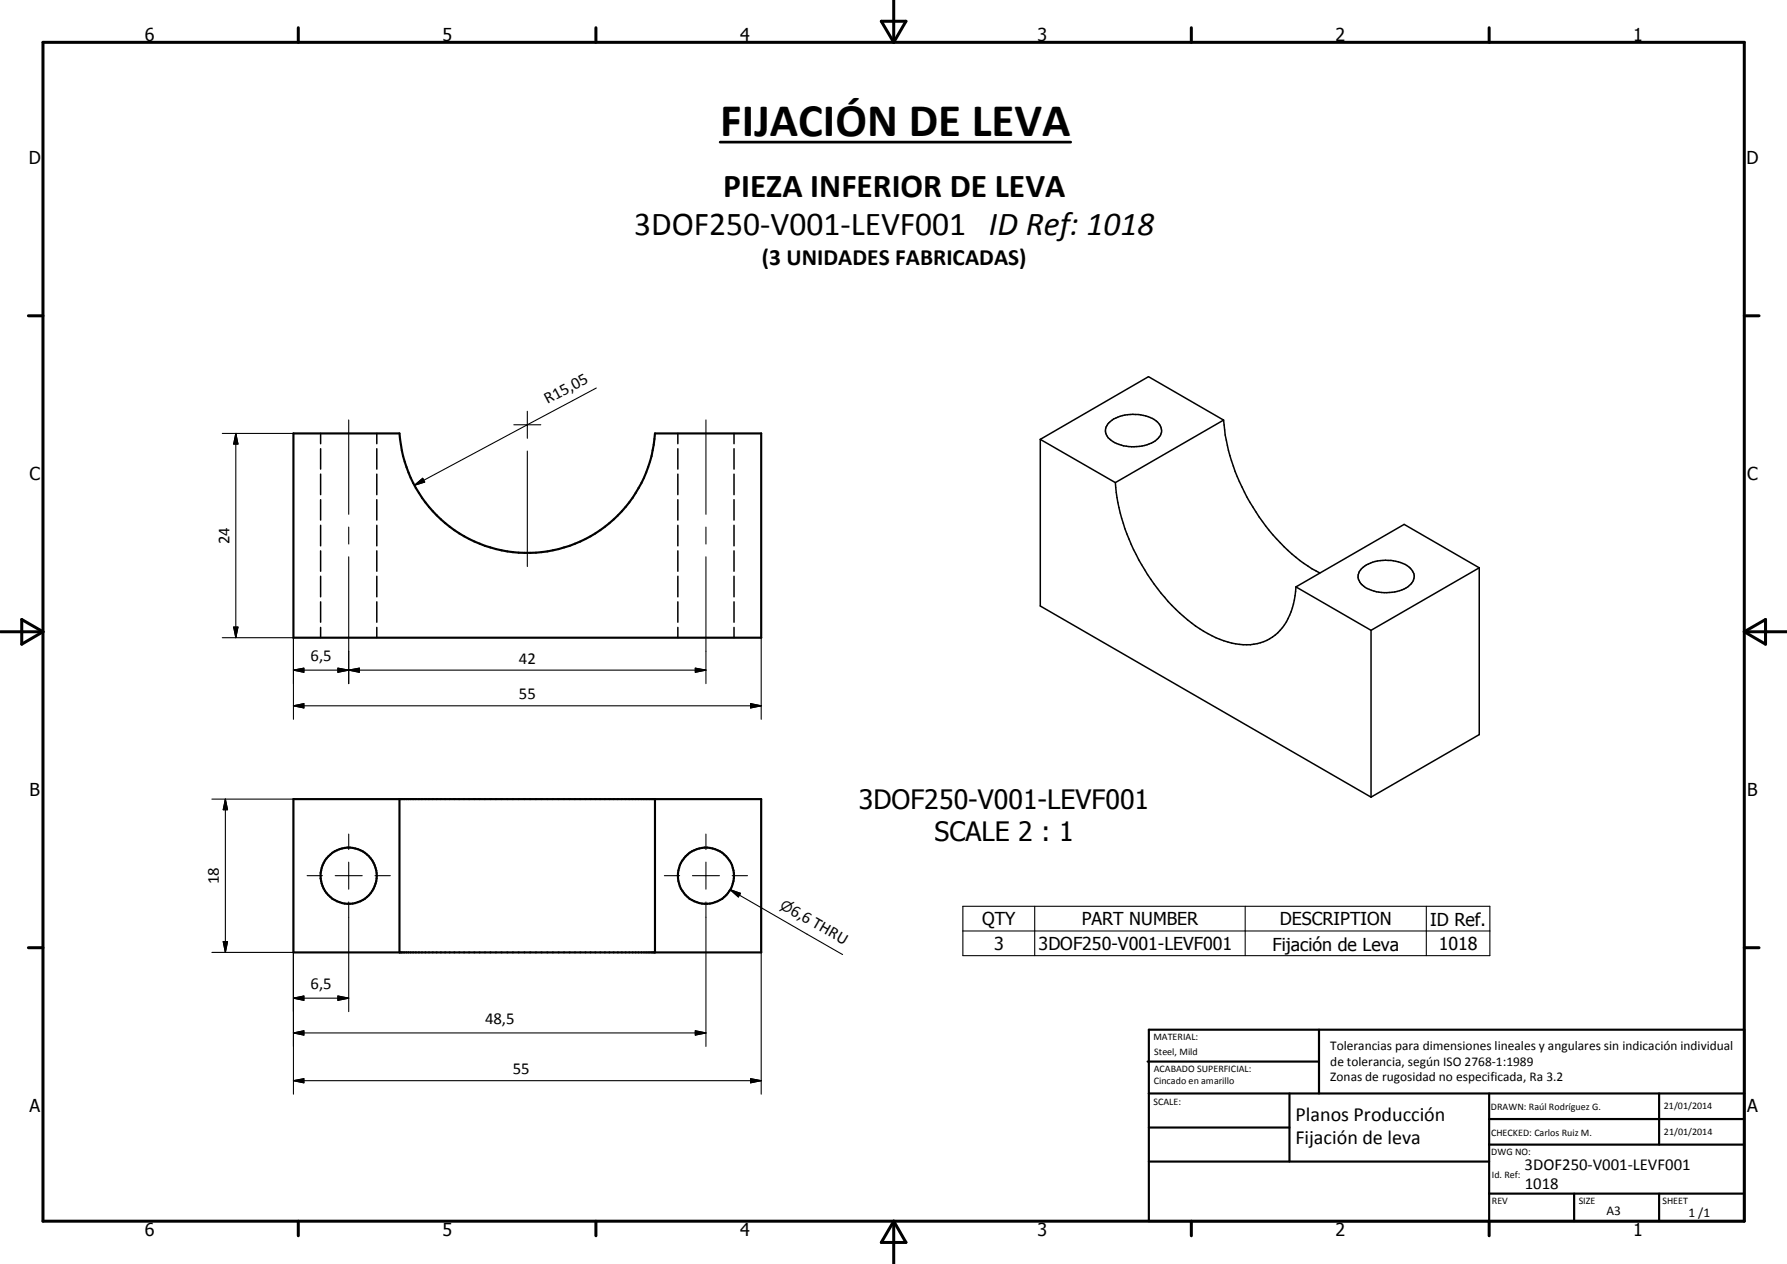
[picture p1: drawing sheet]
<svg xmlns="http://www.w3.org/2000/svg" width="420mm" height="297mm" viewBox="0 0 420 297" stroke-linecap="round" stroke-linejoin="round" font-family="sans-serif">
<g fill="none" stroke="#000" stroke-width=".51">
<path d="M69 101.9h24.9a30.1 30.1 0 0 0 30.1 28 30.1 30.1 0 0 0 30-28h25v48h-110zM69 187.8h110v36h-110zM93.9 187.8v36M154 187.8v36M269.8 249.5h40.3M270.1 242h140v45h-140zM270.1 257h140M303.2 257v16M310.1 242v15M350.1 257v30M390.1 257v12M270.1 265h33.1"/>
<path d="M270.1 273h80M350.1 269h60M350.1 263h60M350.1 280.5h60M370.1 280.5v6.5M390.1 280.5v6.5"/>
<circle cx="82" cy="205.8" r="6.6"/>
<circle cx="166" cy="205.8" r="6.6"/>
</g>
<g fill="none" stroke="#000" stroke-width=".35">
<path d="M260.7 99.4a9.4 9.4 0 0 1 9.2-1.5 3.7 3.7 0 0 1 3.2 3.7 4.9 4.9 0 0 1-4 3.1 9.6 9.6 0 0 1-8.5-1.8 2.51 2.51 0 0 1 .1-3.5zM287.7 98.7l-25.5 14.7M287.7 98.7l-17.7-10.2-25.4 14.8M287.7 98.7a46.2 46.2 0 0 0 8.3 22.8 40.2 40.2 0 0 0 14.3 13.2M75.4 101.9v2.4M75.4 105.5v4.7M75.4 111.4v4.8M75.4 117.4v4.8M88.6 101.9v2.4M88.6 105.5v4.7M88.6 111.4v4.8M88.6 117.4v4.8"/>
<path d="M159.4 101.9v2.4M159.4 105.5v4.7M159.4 111.4v4.8M159.4 117.4v4.8M172.6 101.9v2.4M172.6 105.5v4.7M172.6 111.4v4.8M172.6 117.4v4.8M244.6 103.3l17.6 10.1M244.6 103.3v39.1l77.8 44.9M262.2 113.4a47.3 47.3 0 0 0 20.8 34.9 18.2 18.2 0 0 0 12.6 3 11.6 11.6 0 0 0 8.5-9.4l.6-4M75.4 123.4v4.9"/>
<path d="M75.4 129.5v4.7M75.4 135.4v4.9M88.6 123.4v4.9M88.6 129.5v4.7M88.6 135.4v4.9M159.4 123.4v4.9M159.4 129.5v4.7M159.4 135.4v4.9M172.6 123.4v4.9M172.6 129.5v4.7M172.6 135.4v4.9M304.7 137.9l17.7 10.2"/>
<path d="M320.1 133.6a9.6 9.6 0 0 1 10.7-.7 2.69 2.69 0 0 1 1.4 3.8 7.5 7.5 0 0 1-6.8 2.6 7.6 7.6 0 0 1-5.7-2.5 2.42 2.42 0 0 1 .4-3.2zM347.8 133.4l-17.7-10.2-25.4 14.7M347.8 133.4l-25.4 14.7M347.8 133.4v39.2l-25.4 14.7M75.4 141.4v4.8M75.4 147.4v2.5M88.6 141.4v4.8M88.6 147.4v2.5M159.4 141.4v4.8M159.4 147.4v2.5M172.6 141.4v4.8M172.6 147.4v2.5"/>
<path d="M322.4 148.1v39.2"/>
</g>
<g fill="none" stroke="#000" stroke-width=".71">
<path d="M10.1 9.9h400v277.1h-400zM70.1 6.5v3.4M140.1 6.5v3.4M207.2 5h5.8l-2.9 4.9zM210.1 0v9.9M280.1 6.5v3.4M350.1 6.5v3.4M6.7 74.2h3.4M410.1 74.2h3.5M.1 148.5h10M5.1 145.6l5 2.9-5 2.9zM410.1 148.5h10"/>
<path d="M410.1 148.5l5-2.9v5.8zM6.7 222.7h3.4M410.1 222.7h3.5M70.1 287v3.4M140.1 287v3.4M210.1 287v10M210.1 287l2.9 5h-5.8zM280.1 287v3.4M350.1 287v3.4"/>
</g>
<g fill="none" stroke="#000" stroke-width=".25">
<path d="M82 98.7v22.2M120.8 99.8h6.4M124 99.8h.1M124 99.8l-26.6 14.2M124 96.6v6.4M140.2 91.2l-16.2 8.6M166 98.7v22.2M52.3 101.9h16.7M55.4 101.9l.6 2.5h-1.1zM55.4 101.9v48M97.4 114l2-1.6 .5 .9zM124 106v27.1"/>
<path d="M82 123.9v3.9M82 130.9v29.8M166 123.9v3.9M166 130.9v29.8M52.3 149.9h16.7v19.1M54.9 147.4h1.1l-.6 2.5zM69 157.5l2.4-.5v1zM69 157.5h97M79.4 157l2.6 .5-2.6 .5zM82 157.5l2.5-.5v1zM163.5 157l2.5 .5-2.5 .5zM179 149.9v19.1"/>
<path d="M69 165.9l2.4-.5v1zM69 165.9h110M176.5 165.4l2.5 .5-2.5 .5zM49.8 187.8h19.2v69.3M53 187.8l.5 2.5h-1zM53 187.8v36M82 196v3.6M166 196v3.6M179 187.8v69.3M72.2 205.8h3.6M78.8 205.8h6.4M82 202.6v6.4"/>
<path d="M82 212v25.7M88.2 205.8h3.6M156.2 205.8h3.6M162.8 205.8h6.4M166 202.6v6.4M166 212v33.9M171.7 209.1l2.4 .8-.5 .9zM171.7 209.1l26.4 15.2M172.2 205.8h3.6M226.4 213h123.9v11.6h-123.9zM226.4 218.8h123.9M243.3 213v11.6"/>
<path d="M292.8 213v11.6M335.4 213v11.6M49.8 223.8h19.2M52.5 221.3h1l-.5 2.5zM69 234.6l2.4-.5v1zM69 234.6h13M79.4 234.1l2.6 .5-2.6 .5zM69 254l2.4-.5v1zM69 242.7l2.4-.5v1zM69 254h110M69 242.7h97M163.5 242.2l2.5 .5-2.5 .5z"/>
<path d="M176.5 253.5l2.5 .5-2.5 .5z"/>
</g>
<g fill="#000">
<path d="M55.4 101.9l.6 2.5h-1.1zM97.4 114l2-1.6 .5 .9zM54.9 147.4h1.1l-.6 2.5zM69 157.5l2.4-.5v1zM79.4 157l2.6 .5-2.6 .5zM82 157.5l2.5-.5v1zM163.5 157l2.5 .5-2.5 .5zM69 165.9l2.4-.5v1zM176.5 165.4l2.5 .5-2.5 .5zM53 187.8l.5 2.5h-1zM171.7 209.1l2.4 .8-.5 .9zM52.5 221.3h1l-.5 2.5z"/>
<path d="M69 234.6l2.4-.5v1zM79.4 234.1l2.6 .5-2.6 .5zM69 254l2.4-.5v1zM69 242.7l2.4-.5v1zM163.5 242.2l2.5 .5-2.5 .5zM176.5 253.5l2.5 .5-2.5 .5z"/>
</g>
<path d="M169.3 33.4h82.4" fill="none" stroke="#000" stroke-width=".63"/>
<text font-size="11" x="169.4" y="31.9">FIJACIÓN DE LEVA</text>
<g font-size="7.9">
<text x="170" y="46.2">PIEZA INFERIOR DE LEVA</text>
<text x="149.1" y="55.2">3DOF250-V001-LEVF001 ID Ref: 1018</text>
</g>
<g font-size="6.3">
<text x="201.9" y="190.1">3DOF250-V001-LEVF001</text>
<text x="219.7" y="197.6">SCALE 2 : 1</text>
</g>
<text font-size="5.5" x="179.1" y="62.3">(3 UNIDADES FABRICADAS)</text>
<g font-size="4.7">
<text x="304.6" y="263.5">Planos Producción</text>
<text x="304.6" y="268.9">Fijación de leva</text>
</g>
<g font-size="4.2">
<text x="34" y="9.6">6</text>
<text x="104" y="9.6">5</text>
<text x="174" y="9.6">4</text>
<text x="244" y="9.6">3</text>
<text x="314" y="9.6">2</text>
<text x="384" y="9.6">1</text>
<text x="6.8" y="38.7">D</text>
<text x="410.6" y="38.7">D</text>
<text x="7" y="112.9">C</text>
<text x="410.8" y="112.9">C</text>
<text x="7" y="187.1">B</text>
<text x="410.8" y="187.1">B</text>
<text x="230.9" y="217.5">QTY</text>
<text x="254.3" y="217.4">PART NUMBER</text>
<text x="300.9" y="217.5">DESCRIPTION</text>
<text x="336.3" y="217.5">ID Ref.</text>
<text x="233.7" y="223.3">3</text>
<text x="244.2" y="223.3">3DOF250-V001-LEVF001</text>
<text x="299.2" y="223.4">Fijación de Leva</text>
<text x="338.3" y="223.3">1018</text>
<text x="7" y="261.4">A</text>
<text x="410.8" y="261.4">A</text>
<text x="34" y="290.4">6</text>
<text x="104" y="290.4">5</text>
<text x="174" y="290.4">4</text>
<text x="244" y="290.4">3</text>
<text x="314" y="290.4">2</text>
<text x="384" y="290.4">1</text>
</g>
<g font-size="3.9">
<text x="128.8" y="95" transform="rotate(-28 128.8 95)">R15,05</text>
<text x="53.9" y="127.9" transform="rotate(-90 53.9 127.9)">24</text>
<text x="73" y="155.4">6,5</text>
<text x="122" y="156">42</text>
<text x="122" y="164.3">55</text>
<text x="51.4" y="207.8" transform="rotate(-90 51.4 207.8)">18</text>
<text x="185.7" y="214.7" transform="rotate(30 185.7 214.7)">6,6 THRU</text>
<text x="73" y="232.5">6,5</text>
<text x="114" y="240.7">48,5</text>
<text x="120.6" y="252.4">55</text>
<text x="358.5" y="275">3DOF250-V001-LEVF001</text>
<text x="358.5" y="279.4">1018</text>
</g>
<text font-size="3.3" x="183.2" y="213.3" transform="rotate(30 183.2 213.3)">n</text>
<g font-size="3.1">
<text x="312.7" y="246.8">Tolerancias para dimensiones lineales y angulares sin indicación individual</text>
<text x="312.7" y="250.4">de tolerancia, según ISO 2768-1:1989</text>
<text x="312.7" y="254">Zonas de rugosidad no especificada, Ra 3.2</text>
<text x="377.7" y="285.6">A3</text>
<text x="397" y="285.9">1 /1</text>
</g>
<g font-size="2.4">
<text x="271.2" y="244.4">MATERIAL:</text>
<text x="271.3" y="252">ACABADO SUPERFICIAL:</text>
<text x="271.4" y="247.9">Steel, Mild</text>
<text x="271.3" y="254.6">Cincado en amarillo</text>
<text x="271.2" y="259.7">SCALE:</text>
<text x="350.6" y="260.8">DRAWN: Raúl Rodríguez G.</text>
<text x="391.2" y="260.6">21/01/2014</text>
<text x="350.6" y="267">CHECKED: Carlos Ruiz M.</text>
<text x="391.2" y="266.7">21/01/2014</text>
<text x="350.6" y="271.4">DWG NO:</text>
<text x="350.8" y="276.9">Id. Ref:</text>
<text x="350.8" y="282.8">REV</text>
<text x="371.2" y="282.9">SIZE</text>
<text x="390.9" y="282.9">SHEET</text>
</g>
</svg>
